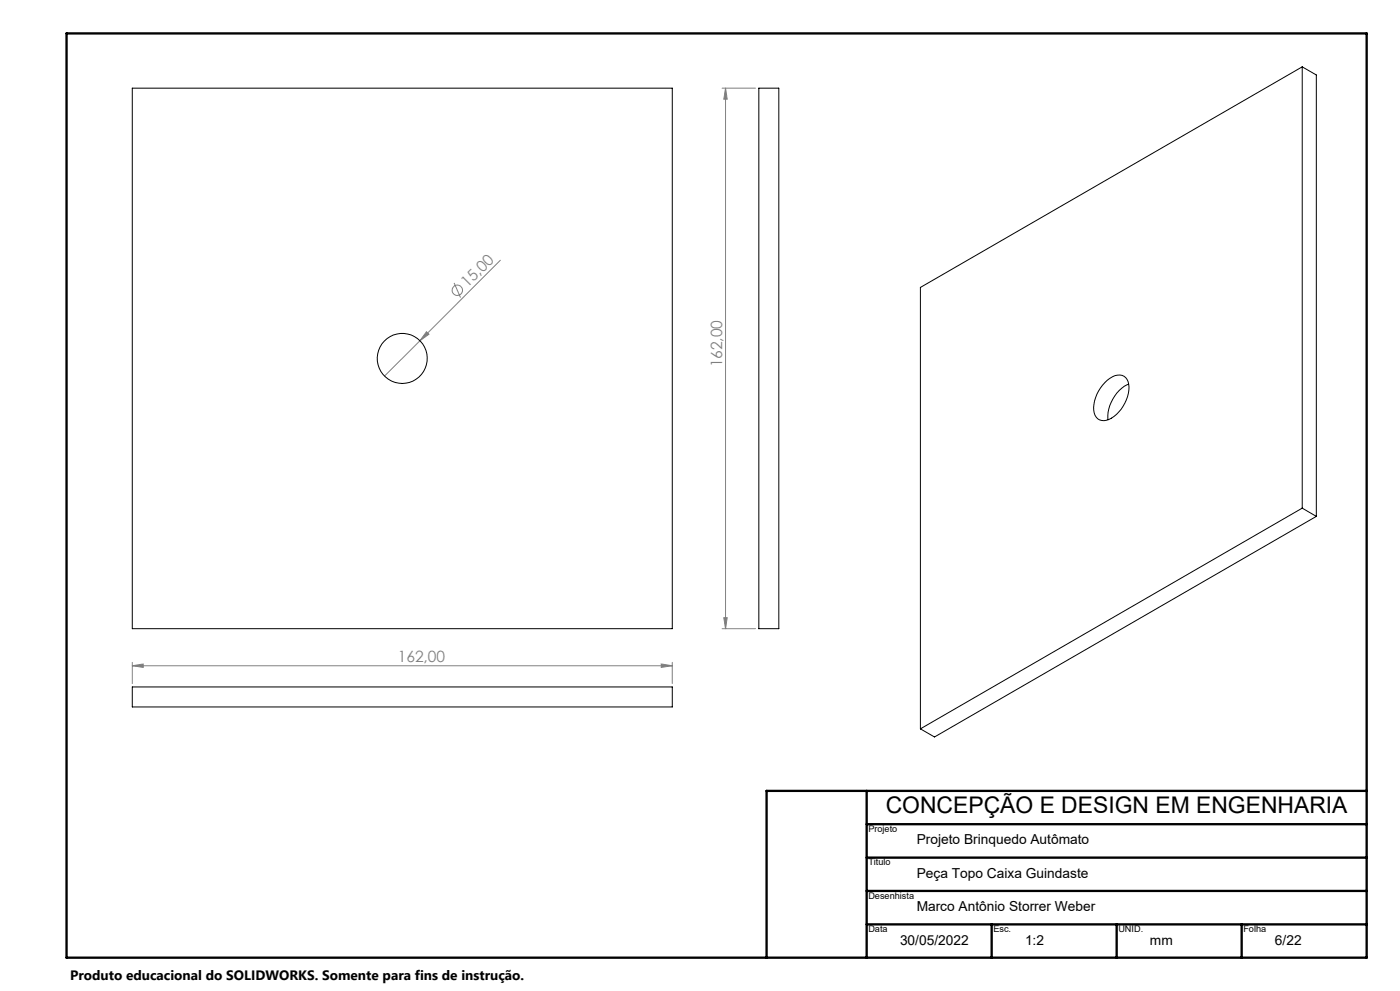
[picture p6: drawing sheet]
<svg xmlns="http://www.w3.org/2000/svg" width="420mm" height="297mm" viewBox="0 0 420 297" stroke-linecap="round" stroke-linejoin="round" font-family="sans-serif">
<g fill="none" stroke="#808080" stroke-width=".3">
<path d="M216.6 26.4h10.1M217.7 26.4l.5 3.3h-1.1zM217.7 26.4v162M150.1 78l-24.1 24.1M128 99.4l.7 .8-2.7 1.9zM136.2 84.8l1.9 4.4M126 102.1l-10.6 10.6M39.7 199.5l3.3-.5v1zM39.7 198.5v6.4M39.7 199.5h162M198.4 199l3.3 .5-3.3 .5zM201.7 198.5v6.4"/>
<path d="M216.6 188.4h10.1M217.1 185.1h1.1l-.5 3.3z"/>
<circle cx="137.2" cy="87" r="1.55"/>
</g>
<path d="M20 10h390v277h-390zM260 237v50M410 237h-180v50M260 247h150M260 257h150M260 267h150M260 277h150M297.5 277v10M335 277v10M372.5 277v10" fill="none" stroke="#000" stroke-width=".7"/>
<g fill="#808080">
<path d="M128 99.4l.7 .8-2.7 1.9z"/>
<path d="M198.4 199l3.3 .5-3.3 .5zM39.7 199.5l3.3-.5v1z"/>
<path d="M217.7 26.4l.5 3.3h-1.1zM217.1 185.1h1.1l-.5 3.3z"/>
</g>
<g fill="none" stroke="#000" stroke-width=".3">
<path d="M39.7 26.4h162v162h-162zM227.6 26.4h6v162h-6zM390.7 20l-114.6 66.1v132.3M390.7 20v132.3M390.7 20l4.2 2.5v132.3M331.5 114.6l.7-.7a4 4 0 0 1 5.5-.7 6.5 6.5 0 0 1 .2 6.6 9.4 9.4 0 0 1-6.7 6.3 3.3 3.3 0 0 1-3.1-4 11.7 11.7 0 0 1 3.4-7.5zM338.6 115.1a11.1 11.1 0 0 0-6.2 10.7M390.7 152.3l-114.6 66.1M390.7 152.3l4.2 2.5M394.9 154.8l-114.5 66.1-4.3-2.5M39.7 205.9h162v6h-162z"/>
<circle cx="120.7" cy="107.4" r="7.5"/>
</g>
<text font-size="6.9" x="265.7" y="243.7">CONCEPÇÃO E DESIGN EM ENGENHARIA</text>
<g font-size="4.7" fill="#808080">
<text x="140.2" y="86.4" transform="rotate(-45 140.2 86.4)">15,00</text>
<text x="216.7" y="110.1" transform="rotate(-90 216.7 110.1)">162,00</text>
<text x="119.3" y="198.5">162,00</text>
</g>
<g font-size="4.1">
<text x="275" y="253.1">Projeto Brinquedo Autômato</text>
<text x="275" y="263.1">Peça Topo Caixa Guindaste</text>
<text x="275" y="273.1">Marco Antônio Storrer Weber</text>
<text x="270" y="283.1">30/05/2022</text>
<text x="307.5" y="283.1">1:2</text>
<text x="345" y="283.1">mm</text>
<text x="382.5" y="283.1">6/22</text>
<text x="21" y="293.7">Produto educacional do SOLIDWORKS. Somente para fins de instrução.</text>
</g>
<g font-size="2.7">
<text x="260.5" y="249.4">Projeto</text>
<text x="260.5" y="259.4">Titulo</text>
<text x="260.5" y="269.4">Desenhista</text>
<text x="260.5" y="279.4">Data</text>
<text x="298" y="279.4">Esc.</text>
<text x="335.5" y="279.4">UNID.</text>
<text x="373" y="279.4">Folha</text>
</g>
</svg>
